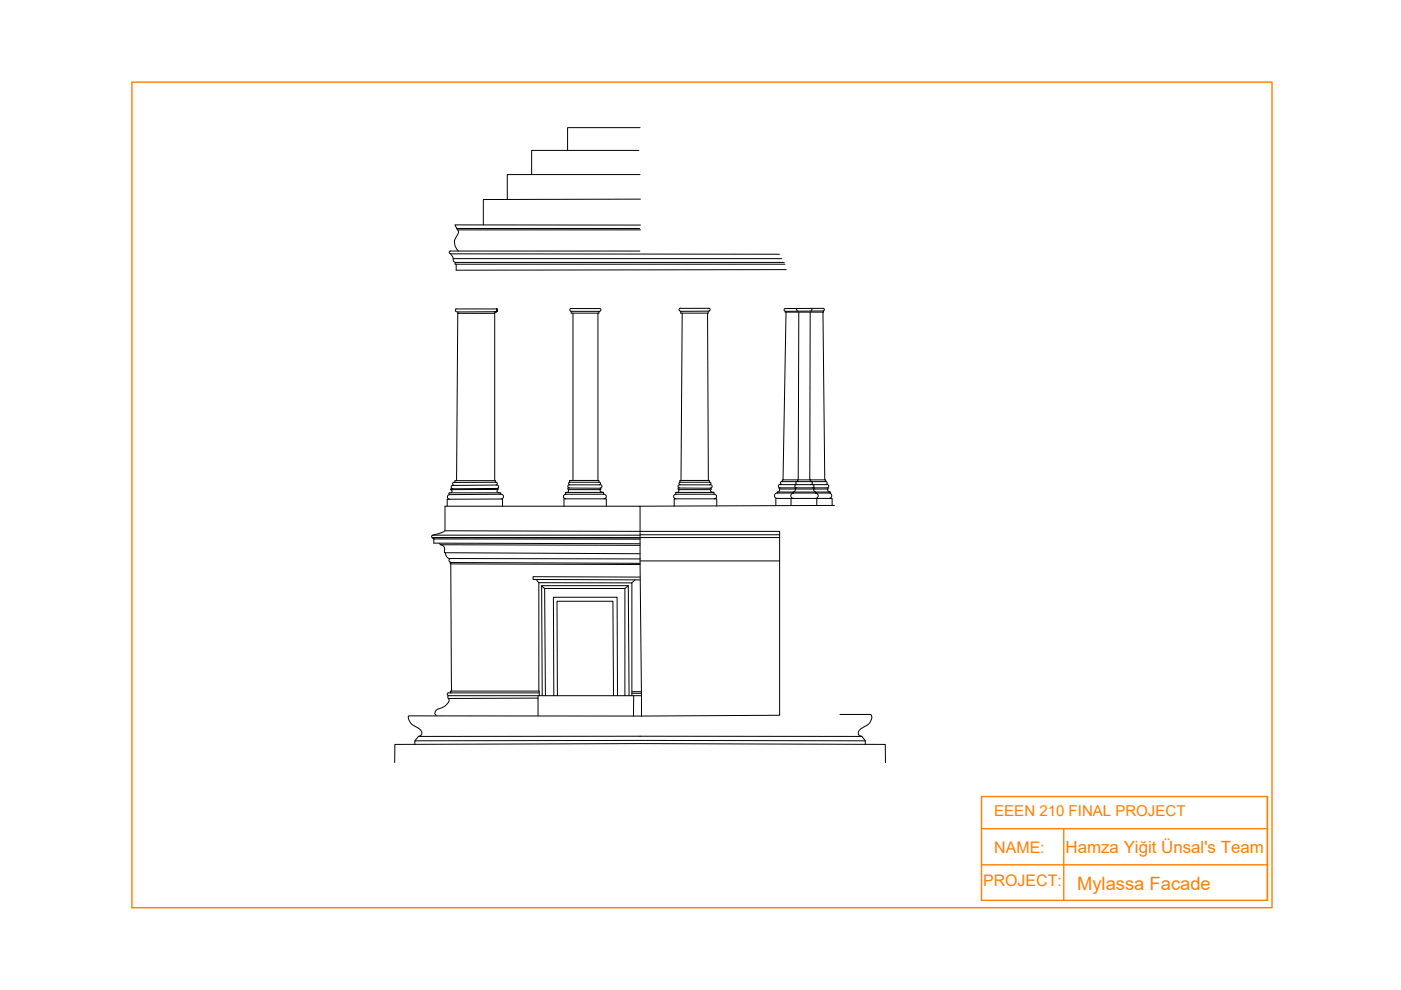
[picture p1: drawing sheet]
<svg xmlns="http://www.w3.org/2000/svg" width="297mm" height="210mm" viewBox="0 0 297 210" stroke-linecap="round" stroke-linejoin="round" font-family="sans-serif">
<!-- layer: 11-Template -->
<path d="M28 17.4h241.7v175.1h-241.7zM208.1 168.9h60.6v22h-60.6zM208.1 175.7h60.6M225.5 175.7v15.2M268.7 168.9v22M208.1 183.4h60.6" fill="none" stroke="#ff7f00" stroke-width=".3"/>
<!-- layer: 0 -->
<g fill="none" stroke="#000" stroke-width=".21">
<path d="M135.5 31.9h-22.8v5.1M135.7 27.1h-15.4v4.8M135.7 37h-28.1v5.3M95.5 53.8a1.68 1.68 0 0 1 .6 1.5l.4 .3v.4h69.9M95.5 53.8l69.8 .1M96.1 54.8h69.6M96.5 55.6h69.8M96.7 56v1.3l70-.1M96.8 48.4l.2 .3a.74 .74 0 0 1-.1 1.2 2.3 2.3 0 0 0 .3 3.3M96.8 48.4h38.8M97 48.7h38.8M135.7 53.2h-40.2l-.3 .3 .3 .3"/>
<path d="M135.8 42.2l-33.3 .1v5.4M135.8 47.7h-39.3l.3 .7M96.7 65.5h8.6M96.7 65.5a.36 .36 0 0 0-.1 .4 .36 .36 0 0 0 .5 .2M104.9 66.4h-7.8l-.3 35.5M104.9 66.1h-7.8v.3M104.9 66.1v35.8M105.3 65.5l.1 .3-.1 .3M105.3 65.5l.1 .5-.5 .1M121.1 66v.4h5.9v-.4M121.1 66h6M121.1 65.4h6"/>
<path d="M121.1 65.4a.32 .32 0 0 0-.3 .3 .32 .32 0 0 0 .3 .3M121.5 66.4v35.5M126.8 66.4v35.5M127.1 65.4a.32 .32 0 0 1 .3 .3 .32 .32 0 0 1-.3 .3M144.6 66.4l-.2 35.5M150 66.4l.2 35.5M150.1 66v.4h-5.8v-.4M150.2 65.4l-5.9-.1-.3 .3 .3 .4h6M150.2 65.3l.4 .3-.3 .4M166.5 66l8.1-.1v.3h-8.1zM166.7 66.2l-.7 35.5h8.9M169.2 65.4l-.3 .3 .3 .2"/>
<path d="M169.4 66.2l-.1 35.5-.2 .2 .2 .2M171.8 66.2l-.1 35.5M171.9 65.4l.3 .3-.3 .2M174.5 66.2l.4 35.5M174.5 65.9l.3-.2-.3-.3h-8l-.3 .3 .3 .3M91.6 114h73.7M91.8 113.5l-.3 .2 .3 .3M93.2 115.2l.3 .3M93.5 115.5a1.19 1.19 0 0 1 .7 1.6l.3 .1v.5a.95 .95 0 0 0 1.1 .7l40.1 .1M93.5 115.5l42.2 .1v2.9M94.3 112.5v-5.2h41.4v5.4h29.6v39l-29.3 .1M94.5 117.2l41.2 .2"/>
<path d="M94.8 107.3v-1.5h11.7v1.5M95.3 104.5h10.8l-.1 .2M95.3 104.5l-.1 .2 .1 .2a.49 .49 0 0 0-.4 .5 .49 .49 0 0 0 .4 .4M95.6 119.3h.1M95.6 104.5l.3-.3-.3-.4h9.9l-.1 .4 .4 .3M95.6 119.3l40.1 .1M95.6 118.4a.4 .4 0 0 0-.4 .4 .4 .4 0 0 0 .4 .4l-.2 .2 .2 .1M96 102.9l9.4-.1a.36 .36 0 0 1 .3 .4 .36 .36 0 0 1-.3 .4M96 102.9a.36 .36 0 0 0-.3 .3 .36 .36 0 0 0 .3 .4M96.3 102.3l8.9-.1 .2 .3-.2 .3M96.3 102.2a.32 .32 0 0 0-.3 .4 .32 .32 0 0 0 .3 .3M105 102.2v-.3h-8.6v.4"/>
<path d="M105.5 103.6h-9.8l-.1 .1 .1 .1M105.5 103.5l.1 .1-.1 .1M106.2 104.8l-10.9 .1M106.3 104.8a.49 .49 0 0 1 .5 .5 .49 .49 0 0 1-.5 .5M119.6 107.3v-1.5h9v1.5M119.9 104.4v.4h8.2a.49 .49 0 0 1 .5 .5 .49 .49 0 0 1-.5 .5M119.9 104.4h8.1v.4M119.9 104.4l.5-.1 .2-.5h6.6l.1 .4 .7 .2M119.9 104.8a.49 .49 0 0 0-.4 .5 .49 .49 0 0 0 .4 .5M120.6 103.5h6.7l.1 .2-.1 .1M120.6 103.4l-.2 .2 .2 .2M120.8 102.2v-.3h6.2v.3"/>
<path d="M120.8 102.2h6.2M120.8 102.2l-.2 .3 .2 .3M127 102.2l.3 .3-.3 .3M127.2 102.8h-6.5a.32 .32 0 0 0-.3 .3 .32 .32 0 0 0 .3 .3M127.2 102.8a.36 .36 0 0 1 .4 .3 .36 .36 0 0 1-.4 .4M135.7 118.5v1.2l-40.1-.1 .1 26.9M135.7 119.7l.3 27.8M135.7 113.5h-43.9l1.3-.4 1.2-.6 41.4 .2v2.9M135.7 113.4h29.6M135.7 118.9h29.6M135.7 114.3h-43.7v.9l43.7 .1M135.7 114.1l-43.9-.1 .2 .3"/>
<path d="M142.9 107.3v-1.5h9.1v1.5M143.3 104.4l.5-.1 .1-.5h6.8v.4l.7 .2M143.3 104.8a.49 .49 0 0 0-.5 .5 .49 .49 0 0 0 .5 .5M143.9 103.4l-.2 .2 .2 .2M144 103.5h6.7M144.1 103.4a.32 .32 0 0 1-.3-.3 .32 .32 0 0 1 .2-.3h6.6a.36 .36 0 0 1 .4 .3 .36 .36 0 0 1-.4 .4M144.1 102.2v-.3h6.3v.3M144.2 102.2h6.2M144.2 102.2l-.2 .3 .2 .3M150.5 102.2l.2 .3-.2 .3M150.7 103.5l.1 .2-.1 .1M151.4 104.8v-.4h-8.1v.4h8.1a.49 .49 0 0 1 .5 .5 .49 .49 0 0 1-.5 .5"/>
<path d="M164.7 104.5h11.1a.57 .57 0 0 1 .5 .6 .57 .57 0 0 1-.5 .6M164.8 104.3a.48 .48 0 0 0 .5-.6h10.2v.4l.6 .2M165.4 102.7a.36 .36 0 0 0-.4 .4 .36 .36 0 0 0 .4 .3M165.4 102.8h9.9M165.8 102.1h9.2M165.8 102.1a.32 .32 0 0 0-.3 .3 .32 .32 0 0 0 .3 .3M166 101.7l-.2 .2 .2 .2M167.7 105.7v1.5M168.7 103.7l-.1 .4-.4 .3v.1a.57 .57 0 0 0-.5 .6 .57 .57 0 0 0 .5 .6M168.7 103.4l-.1 .1 .1 .2M168.9 102.7a.36 .36 0 0 0-.4 .4 .36 .36 0 0 0 .4 .3M169 102.1a.32 .32 0 0 0-.3 .3 .32 .32 0 0 0 .3 .3"/>
<path d="M171.7 101.7l.2 .2-.2 .2M171.9 102.1a.32 .32 0 0 1 .3 .3 .32 .32 0 0 1-.3 .3M172.2 102.7a.36 .36 0 0 1 .4 .4 .36 .36 0 0 1-.4 .3M172.5 103.7l.1 .4 .4 .3-.1 .1a.57 .57 0 0 1 .6 .6 .57 .57 0 0 1-.6 .6M172.6 103.4l.1 .1-.1 .2M173.2 105.7v1.5M174.9 101.7l.2 .2-.2 .2M175.1 102.1a.32 .32 0 0 1 .3 .3 .32 .32 0 0 1-.3 .3M175.4 102.7a.36 .36 0 0 1 .3 .4 .36 .36 0 0 1-.3 .3M175.4 103.4h-10.2l.1 .3M175.4 103.4l.2 .1-.2 .2M176.1 104.6v-.3h-11.3v.2a.57 .57 0 0 0-.6 .6 .57 .57 0 0 0 .6 .6"/>
<path d="M176.4 107.2v-1.5h-11.9v1.5M176.9 107.2l-41.2 .1M114.8 124.2l.7 .6M133.2 124.2l-.7 .6M134.6 123l-.6 .6M135.7 122.4l-22.7-.1v.6h.7M135.7 123l-22-.1 .5 .6M88 157.8v-.7l47.7-.1 47.8 .1v.7M92.4 151.8l-.2-.4a.98 .98 0 0 1 .8-1.1 2.69 2.69 0 0 0 2.2-1.9l-.2-.3 19.1-.1v3.8M95.1 147.5h.1M95.6 146.5h18.7v1M95.6 146.5l-.2 .2 .2 .2"/>
<path d="M114.1 147.5v.5M114.2 146.5v-23l19.8 .1v23.9M114.3 146.9h-19.3l-.2 .3 .2 .3M115 147.5l-.2-23.3h18.4l.2 23.3M115.6 147.5l-.1-22.7h17v22.7M117.4 147.5l-.1-20.9h13.5l.1 20.9M118.2 147.5l-.1-20h11.8l.2 20M134 146.7h2M134 147h2M134.4 147.5l-.1 4.3M135.7 156.1h47l.8 1M135.7 157.7l-52 .1v3.9"/>
<path d="M135.7 157.7l52 .1v3.9M135.7 156.1h-47l-.7 1M136 147.5h-40.9l-.2 .3 .2 .3M136 147.5v4.3M136 151.8h-49.4a2.19 2.19 0 0 0 1.6 2.3 1.44 1.44 0 0 1 1.2 1.5l-.2 .3-.5 .2M178.1 151.5h6.5a1.92 1.92 0 0 1-1.4 2.6 1.44 1.44 0 0 0-1.2 1.5l.2 .3 .5 .2"/>
</g>
<text font-size="3.9" fill="#ff7f00" x="228.4" y="188.6">Mylassa Facade</text>
<text font-size="3.6" fill="#ff7f00" x="225.9" y="180.9">Hamza Yiğit Ünsal's Team</text>
<g font-size="3.4" fill="#ff7f00">
<text x="210.8" y="180.9">NAME:</text>
<text x="208.4" y="187.8">PROJECT:</text>
</g>
<text font-size="3.2" fill="#ff7f00" x="210.8" y="172.9">EEEN 210 FINAL PROJECT</text>
</svg>
